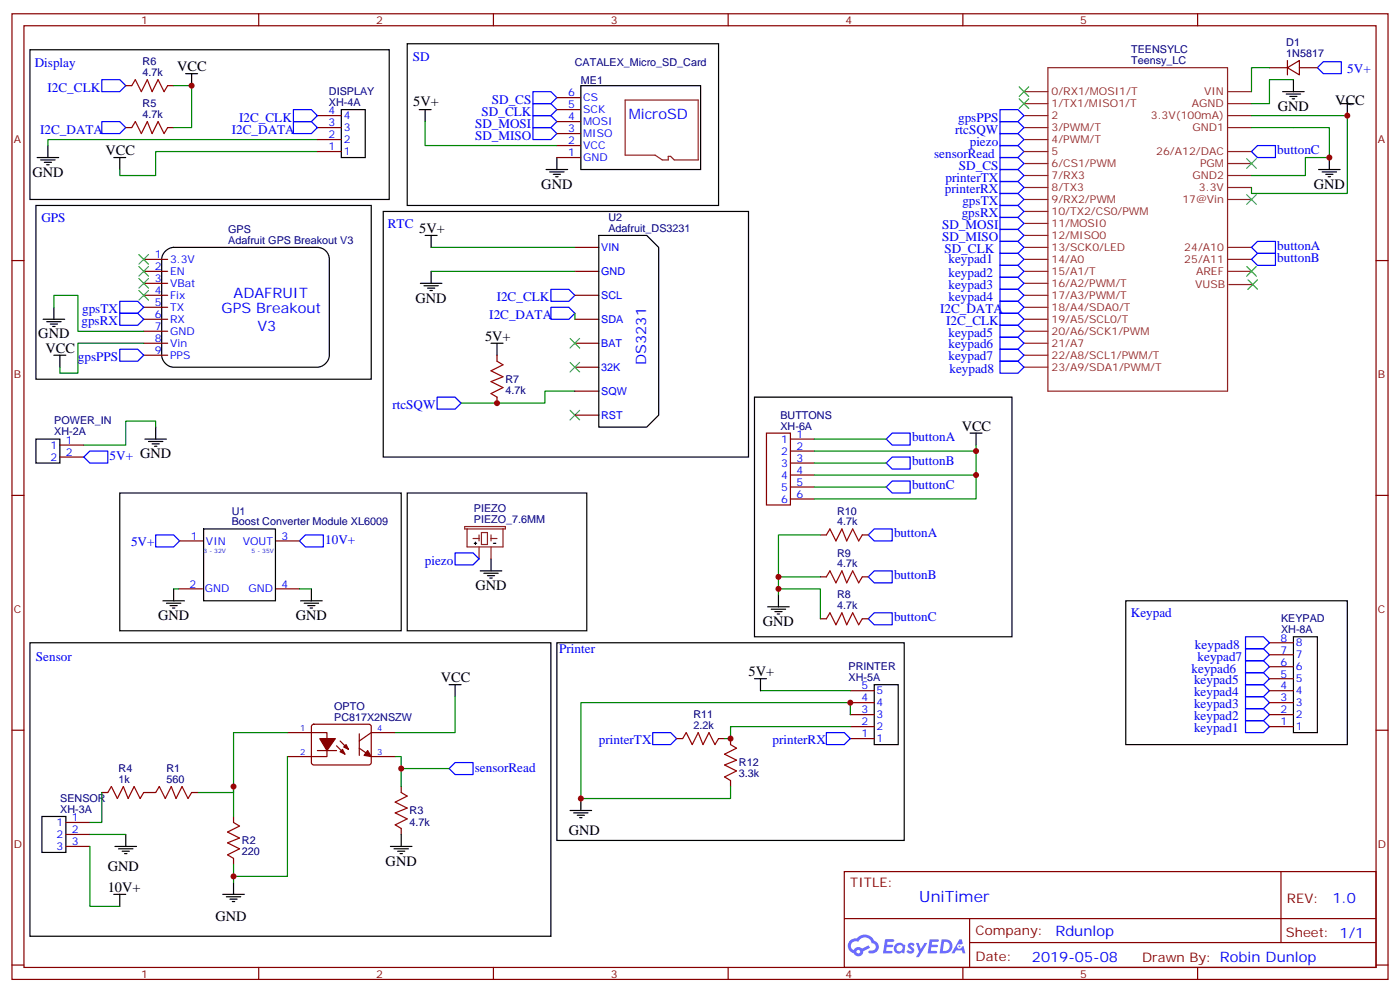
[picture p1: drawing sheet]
# EasyEDA schematic schematic.json
TITLE: UniTimer; REV: 1.0; Date: 2019-05-08; Sheet: 1/1; Drawn By: Robin Dunlop; Company: Rdunlop

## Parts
BUTTONS  XH-6A  [XH-TH_6PIN-V-PITCH2.5-R]
D1  1N5817  [DO-35]
DISPLAY  XH-4A  [XH-4A]
GPS  Adafruit GPS Breakout V3  [ADAFRUIT GPS BREAKOUT]
KEYPAD  XH-8A  [XH-8A]
ME1  CATALEX_Micro_SD_Card  [MICROSD]
OPTO  PC817X2NSZW  [DIP-4]
PIEZO  PIEZO_7.6MM  [PIEZO_7.6MM]
POWER_IN  XH-2A  [XH-2A]
PRINTER  XH-5A  [XH-5A]
R1  560  [AXIAL-0.3]
R2  220  [AXIAL-0.3]
R3  4.7k  [AXIAL-0.3]
R4  1k  [AXIAL-0.3]
R5  4.7k  [AXIAL-0.3]
R6  4.7k  [AXIAL-0.3]
R7  4.7k  [AXIAL-0.3]
R8  4.7k  [AXIAL-0.3]
R9  4.7k  [AXIAL-0.3]
R10  4.7k  [AXIAL-0.3]
R11  2.2k  [AXIAL-0.3]
R12  3.3k  [AXIAL-0.3]
SENSOR  XH-3A  [XH-3A]
TEENSYLC  Teensy_LC  [TEENSY_LC]
U1  Boost Converter Module XL6009  [XL6009E1 BOOST CONVERTER MODULE]
U2  Adafruit_DS3231  [ADAFRUIT_DS3231]

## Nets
5V+: D1.1(A) ME1.2(VCC) POWER_IN.2 PRINTER.5 R7.2 U1.1(VIN) U2.VIN
10V+: SENSOR.3 U1.3(VOUT)
GND: DISPLAY.2 GPS.7(GND) ME1.1(GND) OPTO.2 PIEZO.2(-) POWER_IN.1 PRINTER.3 PRINTER.4 R2.1 R3.1 R8.1 R9.1 R10.1 R12.1 SENSOR.2 TEENSYLC.AGND TEENSYLC.GND1 TEENSYLC.GND2 U1.2(GND) U1.4(GND) U2.GND
VCC: BUTTONS.2 BUTTONS.4 BUTTONS.6 DISPLAY.1 GPS.8(Vin) OPTO.4 R5.2 R6.2 TEENSYLC.3.3V TEENSYLC.3.3V(100mA)
buttonA: BUTTONS.1 R10.2 TEENSYLC.24/A10
buttonB: BUTTONS.3 R9.2 TEENSYLC.25/A11
buttonC: BUTTONS.5 R8.2 TEENSYLC.26A12(26/A12/DAC)
gpsPPS: GPS.9(PPS) TEENSYLC.2
gpsRX: GPS.6(RX) TEENSYLC.10(10/TX2/CS0/PWM)
gpsTX: GPS.5(TX) TEENSYLC.9(9/RX2/PWM)
I2C_CLK: DISPLAY.4 R6.1 TEENSYLC.19A5(19/A5/SCL0/T) U2.SCL
I2C_DATA: DISPLAY.3 R5.1 TEENSYLC.18A4(18/A4/SDA0/T) U2.SDA
keypad1: KEYPAD.1 TEENSYLC.14A0(14/A0)
keypad2: KEYPAD.2 TEENSYLC.15A1(15/A1/T)
keypad3: KEYPAD.3 TEENSYLC.16A2(16/A2/PWM/T)
keypad4: KEYPAD.4 TEENSYLC.17A3(17/A3/PWM/T)
keypad5: KEYPAD.5 TEENSYLC.20A6(20/A6/SCK1/PWM)
keypad6: KEYPAD.6 TEENSYLC.21A7(21/A7)
keypad7: KEYPAD.7 TEENSYLC.22A8(22/A8/SCL1/PWM/T)
keypad8: KEYPAD.8 TEENSYLC.23A9(23/A9/SDA1/PWM/T)
piezo: PIEZO.1(+) TEENSYLC.4(4/PWM/T)
printerRX: PRINTER.1 TEENSYLC.8(8/TX3)
printerTX: R11.1 TEENSYLC.7(7/RX3)
rtcSQW: R7.1 TEENSYLC.3(3/PWM/T) U2.SQW
SD_CLK: ME1.5(SCK) TEENSYLC.13(13/SCK0/LED)
SD_CS: ME1.6(CS) TEENSYLC.6(6/CS1/PWM)
SD_MISO: ME1.3(MISO) TEENSYLC.12(12/MISO0)
SD_MOSI: ME1.4(MOSI) TEENSYLC.11(11/MOSI0)
sensorRead: OPTO.3 R3.2 TEENSYLC.5
OPTO_1: OPTO.1 R1.2 R2.2
PRINTER_2: PRINTER.2 R11.2 R12.2
R4_2: R1.1 R4.2
SENSOR_1: R4.1 SENSOR.1
TEENSYLC_VIN: D1.2(K) TEENSYLC.VIN

Not connected (* = marked no-connect by the designer): GPS 1(3.3V)* 2(EN)* 3(VBat)* 4(Fix)*; TEENSYLC 0(0/RX1/MOSI1/T)* 1(1/TX1/MISO1/T)* 17@Vin* AREF* PGM* VUSB*; U2 32K* BAT* RST*

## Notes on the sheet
- Display
- SD
- GPS
- RTC
- Keypad
- Sensor
- Printer

# EasyEDA board pcb_layout.json

Outline 104.01 x 117.35 mm; copper layers: TopLayer, BottomLayer. Coordinates in mm from the lower left corner of the outline.
Outline path: 0,117.35 104.01,117.35 104.01,0 0,0 0,117.35

## Design rules (mm)
Default: track 0.152, clearance 0.152, via 0.61, via hole 0.305

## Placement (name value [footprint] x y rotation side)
BUTTONS  XH-6A  [XH-TH_6PIN-V-PITCH2.5-R]  89.66 109.6 0 top
D1  1N5817  [DO-35]  72.14 109.98 180 top
DISPLAY  -  [XH-4A]  95.25 38.48 90 top
GPS  Adafruit GPS Breakout V3  [ADAFRUIT GPS BREAKOUT]  28.58 97.66 180 top
KEYPAD  -  [XH-8A]  84.2 93.85 90 top
ME1  CATALEX_Micro_SD_Card  [MICROSD]  46.23 69.98 270 bottom
OPTO  PC817X2NSZW  [DIP-4]  49.83 9.57 270 top
PIEZO  -  [PIEZO_7.6MM]  40.51 105.28 90 top
POWER_IN  -  [XH-2A]  95 20.07 90 top
PRINTER  -  [XH-5A]  95.38 67.31 90 top
R1  560  [AXIAL-0.3]  35.09 15.16 0 top
R2  220  [AXIAL-0.3]  39.03 8.42 90 top
R3  4.7k  [AXIAL-0.3]  66.72 7.66 90 top
R4  1k  [AXIAL-0.3]  21.89 15.16 0 top
R5  4.7k  [AXIAL-0.3]  72.9 41.15 180 top
R6  4.7k  [AXIAL-0.3]  73.03 47.62 180 top
R7  4.7k  [AXIAL-0.3]  65.79 60.07 90 top
R8  4.7k  [AXIAL-0.3]  90.93 100.2 90 top
R9  4.7k  [AXIAL-0.3]  94.62 100.33 90 top
R10  4.7k  [AXIAL-0.3]  98.3 100.46 90 top
R11  2.2k  [AXIAL-0.3]  85.98 78.23 0 top
R12  3.3k  [AXIAL-0.3]  96.01 78.23 180 top
SENSOR  -  [XH-3A]  7.11 12.57 270 top
TEENSYLC  Teensy_LC  [TEENSY_LC]  57.53 93.73 0 top
U1  Boost Converter Module XL6009  [XL6009E1 BOOST CONVERTER MODULE]  45.21 41.78 270 top
U2  Adafruit_DS3231  [ADAFRUIT_DS3231]  73.79 61.34 270 top

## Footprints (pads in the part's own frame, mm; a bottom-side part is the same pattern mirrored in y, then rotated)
ADAFRUIT GPS BREAKOUT
  round 2.286 hole 2.286 unplated: (14.224,22.86) (14.224,2.54)
  oval 1.524x1.524 hole 0.914: 1(-15.24,22.86) 2(-15.24,20.32) 3(-15.24,17.78) 4(-15.24,15.24) 5(-15.24,12.7) 6(-15.24,10.16) 7(-15.24,7.62) 8(-15.24,5.08) 9(-15.24,2.54)
ADAFRUIT_DS3231
  oval 1.524x1.524 hole 0.914: 32K(2.54,0) BAT(0,0) GND(-7.62,0) RST(7.62,0) SCL(-5.08,0) SDA(-2.54,0) SQW(5.08,0) VIN(-10.16,0)
AXIAL-0.3
  oval 1.88x1.88 hole 0.899: 1(-3.81,0) 2(3.81,0)
DIP-4
  rect 1.524x1.524 hole 1: 1(-1.27,-3.81)
  oval 1.524x1.524 hole 1: 2(1.27,-3.81) 3(1.27,3.81) 4(-1.27,3.81)
DO-35
  oval 1.905x1.905 hole 1.1: 1(-3.81,0) 2(3.81,0)
MICROSD
  oval 1.778x1.778 hole 0.914: 1(5.082,3.048) 2(7.622,3.048) 3(10.162,3.048) 4(12.703,3.048) 5(15.242,3.048) 6(17.782,3.048)
PIEZO_7.6MM
  oval 1.524x1.524 hole 0.914: 1(0,-3.8) 2(0,3.8)
TEENSY_LC
  oval 1.364x1.364 hole 0.965: 0(-7.62,15.24) 1(-7.62,12.7) 2(-7.62,10.16) 3(-7.62,7.62) 3.3V(-2.54,-15.24) 3.3V(100mA)(7.62,12.7) 4(-7.62,5.08) 5(-7.62,2.54) 6(-7.62,0) 7(-7.62,-2.54) 8(-7.62,-5.08) 9(-7.62,-7.62) 10(-7.62,-10.16) 11(-7.62,-12.7) 12(-7.62,-15.24) 13(7.62,-15.24) 14A0(7.62,-12.7) 15A1(7.62,-10.16) 16A2(7.62,-7.62) 17@Vin(-5.08,-15.24) 17A3(7.62,-5.08) 18A4(7.62,-2.54) 19A5(7.62,0) 20A6(7.62,2.54) 21A7(7.62,5.08) 22A8(7.62,7.62) 23A9(7.62,10.16) 24/A10(5.08,7.62) 25/A11(5.08,5.08) 26A12(5.08,-15.24) AGND(7.62,15.24) AREF(5.08,10.16) GND1(-7.62,17.78) GND2(0,-15.24) PGM(2.54,-15.24) VIN(7.62,17.78) VUSB(5.08,15.24)
XH-2A
  oval 1.8x1.8 hole 1.199: 1(-1.251,0) 2(1.251,0)
XH-3A
  oval 1.8x1.8 hole 1.199: 1(-2.501,0) 2(0.001,0) 3(2.501,0)
XH-4A
  oval 1.8x1.8 hole 1.199: 1(-3.75,0) 2(-1.248,0) 3(1.251,0) 4(3.75,0)
XH-5A
  oval 1.8x1.8 hole 1.199: 1(-5,0) 2(-2.498,0) 3(0.001,0) 4(2.501,0) 5(5,0)
XH-8A
  oval 1.8x1.8 hole 1.199: 1(-8.81,0.02) 2(-6.308,0.02) 3(-3.809,0.02) 4(-1.309,0.02) 5(1.19,0.02) 6(3.692,0.02) 7(6.191,0.02) 8(8.81,-0.02)
XH-TH_6PIN-V-PITCH2.5-R
  rect 1.6x1.6 hole 1: 1(6.25,0)
  oval 1.6x1.6 hole 1: 2(3.75,0) 3(1.25,0) 4(-1.25,0) 5(-3.75,0) 6(-6.25,0)
XL6009E1 BOOST CONVERTER MODULE
  rect 3.54x3.54 hole 0.813: 1(17.15,0) 2(0,0) 3(17.15,-39.499) 4(0,-39.499)

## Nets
5V+: D1.1 ME1.2 POWER_IN.2 PRINTER.5 R7.2 U1.1 U2.VIN
10V+: SENSOR.3 U1.3
GND: DISPLAY.2 GPS.7 ME1.1 OPTO.2 PIEZO.2 POWER_IN.1 PRINTER.3 PRINTER.4 R2.1 R3.1 R8.1 R9.1 R10.1 R12.1 SENSOR.2 TEENSYLC.AGND TEENSYLC.GND1 TEENSYLC.GND2 U1.2 U1.4 U2.GND
VCC: BUTTONS.2 BUTTONS.4 BUTTONS.6 DISPLAY.1 GPS.8 OPTO.4 R5.2 R6.2 TEENSYLC.3.3V
BUTTONA: BUTTONS.1 R10.2 TEENSYLC.24/A10
BUTTONB: BUTTONS.3 R9.2 TEENSYLC.25/A11
BUTTONC: BUTTONS.5 R8.2 TEENSYLC.26A12
GPSPPS: GPS.9 TEENSYLC.2
GPSRX: GPS.6 TEENSYLC.10
GPSTX: GPS.5 TEENSYLC.9
I2C_CLK: DISPLAY.4 R6.1 TEENSYLC.19A5 U2.SCL
I2C_DATA: DISPLAY.3 R5.1 TEENSYLC.18A4 U2.SDA
KEYPAD1: KEYPAD.1 TEENSYLC.14A0
KEYPAD2: KEYPAD.2 TEENSYLC.15A1
KEYPAD3: KEYPAD.3 TEENSYLC.16A2
KEYPAD4: KEYPAD.4 TEENSYLC.17A3
KEYPAD5: KEYPAD.5 TEENSYLC.20A6
KEYPAD6: KEYPAD.6 TEENSYLC.21A7
KEYPAD7: KEYPAD.7 TEENSYLC.22A8
KEYPAD8: KEYPAD.8 TEENSYLC.23A9
OPTO_1: OPTO.1 R1.2 R2.2
PIEZO: PIEZO.1 TEENSYLC.4
PRINTER_2: PRINTER.2 R11.2 R12.2
PRINTERRX: PRINTER.1 TEENSYLC.8
PRINTERTX: R11.1 TEENSYLC.7
R4_2: R1.1 R4.2
RTCSQW: R7.1 TEENSYLC.3 U2.SQW
SD_CLK: ME1.5 TEENSYLC.13
SD_CS: ME1.6 TEENSYLC.6
SD_MISO: ME1.3 TEENSYLC.12
SD_MOSI: ME1.4 TEENSYLC.11
SENSOR_1: R4.1 SENSOR.1
SENSORREAD: OPTO.3 R3.2 TEENSYLC.5
TEENSYLC_3.3V(100MA): TEENSYLC.3.3V(100mA)
TEENSYLC_VIN: D1.2 TEENSYLC.VIN

Pads without a net: GPS 1 2 3 4; TEENSYLC 0 1 17@Vin AREF PGM VUSB; U2 32K BAT RST

## Via types
v1: diameter 0.62, hole 0.305, TopLayer to BottomLayer, 6 vias

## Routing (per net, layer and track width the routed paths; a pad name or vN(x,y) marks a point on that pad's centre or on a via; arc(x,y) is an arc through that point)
5V+: length 255
  BottomLayer w0.508: 67.82,70.61 68.71,71.5 U2.VIN ; 67.82,70.61 63.75,65.02 ; 67.82,70.61 67.56,84.84 67.82,85.09 67.82,103 74.8,109.98 D1.1 ; 63.75,65.02 63.75,60.71 65.79,62.74 R7.2 ; 63.75,65.02 63.75,33.15 68.75,28.15 ; ME1.2 40.39,59.56 40.39,29.46 U1.1 49.54,28.96 67.94,28.96 75.58,21.32 POWER_IN.2 95.16,21.48 97.16,21.48 ; PRINTER.5 98.81,68.88 98.81,23.13 97.03,21.35
10V+: length 16.4
  TopLayer w0.508: U1.3 5.71,22.86 4.7,21.84 4.7,11.81 6.44,10.07 SENSOR.3
VCC: length 204.8
  TopLayer w0.508: OPTO.4 69.09,26.29 R5.2 ; R6.2 67.44,49.4 62.61,49.4 62.23,49.78 v1(62.23,55.12) ; BUTTONS.6 85.57,111.76 86.61,111.76 88.41,109.96 BUTTONS.4 90.82,112.01 91.69,112.01 93.41,110.3 BUTTONS.2
  BottomLayer w0.508: DISPLAY.1 80.46,34.73 76.45,38.73 71.5,38.73 R5.2 69.09,47.5 R6.2 ; 54.99,89.66 54.99,62.36 v1(62.23,55.12) 61.69,55.65 ; 54.99,89.66 52.07,92.58 GPS.8 ; 54.99,89.66 54.99,111.63 58.8,115.44 77.57,115.44 BUTTONS.6
BUTTONA: length 59
  TopLayer w0.508: R10.2 95.91,106.65 BUTTONS.1
  BottomLayer w0.508: 94.23,105.92 82.68,105.92 75.82,112.78 61.34,112.78 60.83,112.27 60.83,102.87 62.36,101.35 62.61,101.35 ; BUTTONS.1 95.91,107.58 94.25,105.92
BUTTONB: length 58.9
  TopLayer w0.508: BUTTONS.3 90.91,107.84 R9.2
  BottomLayer w0.508: 62.61,98.81 61.59,98.81 59.82,100.58 59.82,112.65 60.71,113.66 76.2,113.66 82.8,106.81 89.28,106.8 90.91,108.44 BUTTONS.3
BUTTONC: length 75
  TopLayer w0.508: R8.2 85.91,109.03 BUTTONS.5
  BottomLayer w0.508: 62.61,78.49 62.61,90.42 58.8,94.23 58.8,112.9 59.94,114.55 76.71,114.55 82.55,108.2 84.46,108.2 85.85,109.6 BUTTONS.5
GPSPPS: length 11.3
  TopLayer w0.508: GPS.9 43.81,97.79 TEENSYLC.2
GPSRX: length 7.7
  BottomLayer w0.508: TEENSYLC.10 47.75,83.57 GPS.6
GPSTX: length 6.6
  TopLayer w0.508: GPS.5 44.96,86.11 TEENSYLC.9
I2C_CLK: length 79.2
  TopLayer w0.508: R6.1 82.23,42.23 DISPLAY.4 ; TEENSYLC.19A5 65.28,93.6 v1(69.09,93.6)
  BottomLayer w0.508: v1(69.09,93.6) 73.41,93.6 75.06,91.95 75.06,67.69 U2.SCL 71.63,64.26 71.63,52.83 R6.1
I2C_DATA: length 85.5
  TopLayer w0.508: v1(76.07,90.93) 75.82,91.19 TEENSYLC.18A4 ; R5.1 78.12,39.73 DISPLAY.3
  BottomLayer w0.508: 75.95,75.06 v1(76.07,90.93) ; R5.1 76.71,43.05 80.26,46.61 80.26,57.4 U2.SDA 75.95,66.04 75.95,75.53
KEYPAD1: length 20.7
  TopLayer w0.508: TEENSYLC.14A0 80.16,81.03 KEYPAD.1
KEYPAD2: length 20.7
  TopLayer w0.508: TEENSYLC.15A1 80.2,83.57 KEYPAD.2
KEYPAD3: length 20.7
  TopLayer w0.508: TEENSYLC.16A2 80.24,86.11 KEYPAD.3
KEYPAD4: length 20.8
  TopLayer w0.508: TEENSYLC.17A3 69.72,88.39 80.03,88.39 KEYPAD.4
KEYPAD5: length 19.5
  TopLayer w0.508: TEENSYLC.20A6 82.96,96.27 KEYPAD.5
KEYPAD6: length 19.6
  TopLayer w0.508: TEENSYLC.21A7 82.92,98.81 KEYPAD.6
KEYPAD7: length 19.6
  TopLayer w0.508: KEYPAD.7 66.45,100.04 TEENSYLC.22A8
KEYPAD8: length 19.6
  TopLayer w0.508: KEYPAD.8 66.37,102.66 TEENSYLC.23A9
OPTO_1: length 11.9
  TopLayer w0.508: OPTO.1 43.22,10.84 R1.2 38.9,12.36 R2.2
PIEZO: length 8.8
  BottomLayer w0.508: TEENSYLC.4 44.31,104.4 PIEZO.1
PRINTER_2: length 20.3
  TopLayer w0.508: R12.2 R11.2 89.79,66.67 91.65,64.81 PRINTER.2
PRINTERRX: length 60.7
  TopLayer w0.508: TEENSYLC.8 56.13,82.42 58.29,82.42 61.34,79.37 61.34,76.45 62.99,74.8 83.95,74.8 87.25,72.01 87.25,67.31 92.25,62.31 PRINTER.1
PRINTERTX: length 42
  TopLayer w0.508: 82.17,78.23 81.52,78.23 79.23,75.94 ; 79.62,76.33 79.35,76.07 79.23,75.94 ; 79.23,75.94 73.81,75.91 65.15,75.95 65.02,75.95 64.01,76.96 64.01,80.14 62.61,81.66 59.82,84.45 56.64,84.45 TEENSYLC.7
R4_2: length 5.6
  TopLayer w0.508: R4.2 R1.1
RTCSQW: length 60.2
  TopLayer w0.508: U2.SQW R7.1 64.9,56.26 62.1,59.05 62.1,70.87 v1(58.8,74.17) ; TEENSYLC.3 58.8,92.46 v1(58.8,87.12)
  BottomLayer w0.508: v1(58.8,74.17) v1(58.8,87.12)
SD_CLK: length 36.9
  TopLayer w0.508: v1(58.29,63.75) 54.99,63.75 47.5,56.26 47.5,55.5 46.74,54.74 43.18,54.74 ME1.5
  BottomLayer w0.508: v1(58.29,63.75) 58.29,71.63 TEENSYLC.13
SD_CS: length 53.4
  TopLayer w0.508: ME1.6 37.59,57.78 37.59,86.87 39.75,92.2 42.16,93.85 47.5,93.85 TEENSYLC.6
SD_MISO: length 21.5
  BottomLayer w0.508: ME1.3 49.91,66.55 TEENSYLC.12
SD_MOSI: length 27.7
  TopLayer w0.508: TEENSYLC.11 46.48,77.6 46.48,58.67 45.09,57.28 43.18,57.28 ME1.4
SENSOR_1: length 11
  TopLayer w0.508: R4.1 7.19,15.16 SENSOR.1
SENSORREAD: length 142.9
  TopLayer w0.508: OPTO.3 63.54,8.3 R3.2
  BottomLayer w0.508: R3.2 66.72,13.42 64.52,15.62 42.93,15.62 34.04,24.51 34.04,96.27 36.07,98.3 47.88,98.3 TEENSYLC.5
TEENSYLC_VIN: length 3.8
  TopLayer w0.508: TEENSYLC.VIN 66.68,109.98 D1.2

## Copper pours and planes (outline as drawn; the poured copper is in the pictures)
GND on TopLayer: 0.38,116.97 103.25,116.46 103.5,0.51 0.64,0.38 0.51,106.43 0.51,111.76

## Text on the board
TopSilkLayer: FROM_PTR | TO_PTR | SENS | GND | 10V | C | PIN 1 | B | A | 5V | CLK | VCC | DATA | Version 2 | Robin's UniTimer
